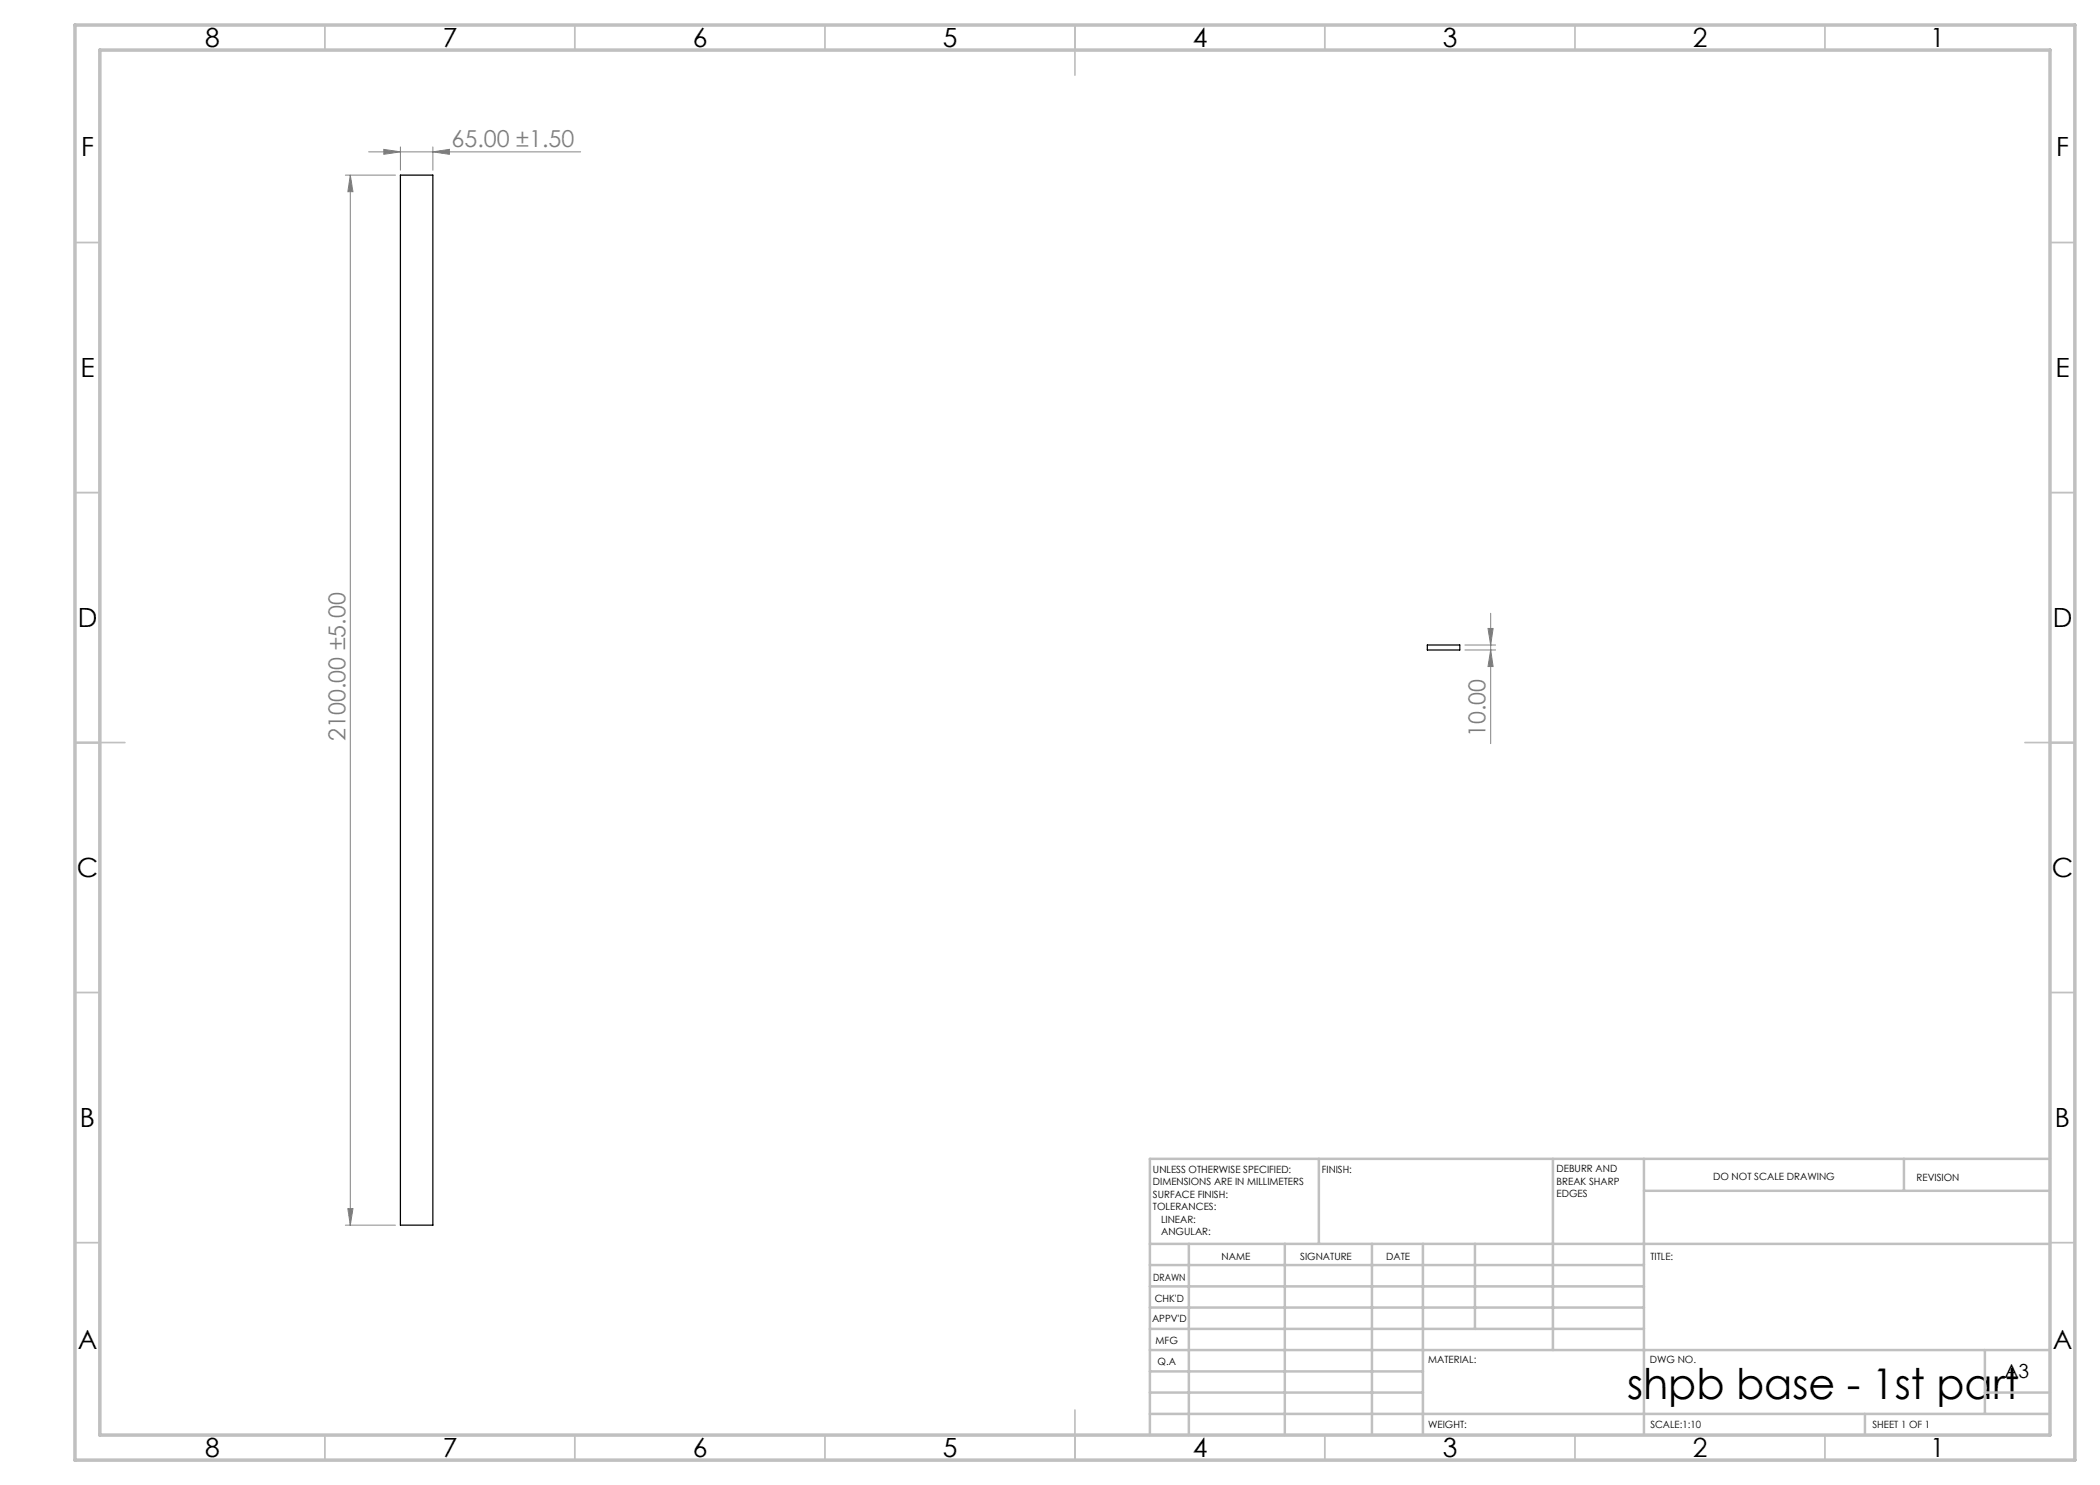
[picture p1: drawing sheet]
<svg xmlns="http://www.w3.org/2000/svg" width="420mm" height="297mm" viewBox="0 0 420 297" stroke-linecap="round" stroke-linejoin="round" font-family="sans-serif">
<g fill="none" stroke="#808080" stroke-width=".2">
<path d="M69.1 35h10M70.1 35v210M70.1 35l.5 3.3h-1zM73.7 30.4h42.4M76.8 29.9l3.3 .5-3.3 .5zM80.1 29.4v4.6M86.6 30.4l3.3-.5v1zM86.6 29.4v4.6M293 130h6.1M293 129h6.1M297.6 125.7h1l-.5 3.3zM298.1 130l.5 3.3h-1z"/>
<path d="M298.1 122.7v26M69.1 245h10M69.6 241.7h1l-.5 3.3z"/>
</g>
<g fill="none" stroke="#c0c0c0" stroke-width=".35">
<path d="M65 5v5M115 5v5M165 5v5M215 5v10M265 5v5M315 5v5M365 5v5M15 48.5h5M410 48.5h5M15 98.5h5M410 98.5h5M15 148.5h10"/>
<path d="M405 148.5h10M15 198.5h5M410 198.5h5M15 248.5h5M410 248.5h5M65 287v5M115 287v5M165 287v5M215 282v10M265 287v5M315 287v5M365 287v5"/>
</g>
<g fill="none" stroke="#c0c0c0" stroke-width=".5">
<path d="M263.8 231.8v17M310.6 231.8v38.2M328.8 231.8v55.2M328.8 238.2h81.2M380.8 231.8v6.4M410 231.8h-180v55.2M230 248.8h180M230 257.3h98.8M230 253h98.8M237.8 248.8v38.2M257 248.8v38.2M274.4 248.8v38.2"/>
<path d="M284.6 248.8v38.2M295 248.8v17M230 265.8h98.8M230 261.5h98.8M230 278.5h54.6M230 274.3h54.6M230 270h180M397 278.5h13M397 270v12.8M230 282.8h180M373 282.8v4.2"/>
</g>
<path d="M15 5h400v287h-400zM20 10h390v277h-390z" fill="none" stroke="#c0c0c0" stroke-width=".7"/>
<g fill="#808080">
<path d="M86.6 30.4l3.3-.5v1zM76.8 29.9l3.3 .5-3.3 .5z"/>
<path d="M69.6 241.7h1l-.5 3.3zM70.1 35l.5 3.3h-1zM298.1 130l.5 3.3h-1zM297.6 125.7h1l-.5 3.3z"/>
</g>
<path d="M80.1 35h6.5v210h-6.5zM285.5 129h6.5v1h-6.5z" fill="none" stroke="#000" stroke-width=".25"/>
<text font-size="8.5" x="325.4" y="279.7">shpb base - 1st part</text>
<g font-size="5.3">
<text x="41" y="9.5">8</text>
<text x="88.5" y="9.5">7</text>
<text x="138.5" y="9.5">6</text>
<text x="188.5" y="9.5">5</text>
<text x="238.5" y="9.5">4</text>
<text x="288.5" y="9.5">3</text>
<text x="338.5" y="9.5">2</text>
<text x="386" y="9.5">1</text>
<text x="16.2" y="31.2">F</text>
<text x="411.2" y="31.2">F</text>
<text x="16.1" y="75.5">E</text>
<text x="411.1" y="75.5">E</text>
<text x="15.5" y="125.5">D</text>
<text x="410.5" y="125.5">D</text>
<text x="15.4" y="175.5">C</text>
<text x="410.4" y="175.5">C</text>
<text x="16" y="225.5">B</text>
<text x="411" y="225.5">B</text>
<text x="15.5" y="269.7">A</text>
<text x="410.5" y="269.7">A</text>
<text x="41" y="291.5">8</text>
<text x="88.5" y="291.5">7</text>
<text x="138.5" y="291.5">6</text>
<text x="188.5" y="291.5">5</text>
<text x="238.5" y="291.5">4</text>
<text x="288.5" y="291.5">3</text>
<text x="338.5" y="291.5">2</text>
<text x="386" y="291.5">1</text>
</g>
<g font-size="4.7" fill="#808080">
<text x="90.3" y="29.3">65.00 ±1.50</text>
<text x="69.1" y="148.2" transform="rotate(-90 69.1 148.2)">2100.00 ±5.00</text>
<text x="297.1" y="147.4" transform="rotate(-90 297.1 147.4)">10.00</text>
</g>
<text font-size="3.9" x="400.9" y="275.5">A3</text>
<g font-size="2">
<text x="230.6" y="234.6">UNLESS OTHERWISE SPECIFIED:</text>
<text x="230.6" y="237.1">DIMENSIONS ARE IN MILLIMETERS</text>
<text x="230.6" y="239.6">SURFACE FINISH:</text>
<text x="264.4" y="234.6">FINISH:</text>
<text x="311.3" y="234.5">DEBURR AND</text>
<text x="311.3" y="237">BREAK SHARP</text>
<text x="311.3" y="239.5">EDGES</text>
<text x="342.6" y="236">DO NOT SCALE DRAWING</text>
<text x="383.3" y="236.2">REVISION</text>
<text x="230.6" y="242.1">TOLERANCES:</text>
<text x="232.2" y="244.6">LINEAR:</text>
<text x="232.2" y="247.1">ANGULAR:</text>
<text x="244.3" y="252">NAME</text>
<text x="260" y="251.9">SIGNATURE</text>
<text x="277.2" y="251.9">DATE</text>
<text x="330.1" y="251.9">TITLE:</text>
<text x="230.6" y="256.1">DRAWN</text>
<text x="230.9" y="260.3">CHK'D</text>
<text x="230.4" y="264.4">APPV'D</text>
<text x="231.1" y="268.8">MFG</text>
<text x="231.5" y="273">Q.A</text>
<text x="285.6" y="272.5">MATERIAL:</text>
<text x="330" y="272.5">DWG NO.</text>
<text x="285.6" y="285.5">WEIGHT:</text>
<text x="330.1" y="285.6">SCALE:1:10</text>
<text x="374.5" y="285.6">SHEET 1 OF 1</text>
</g>
</svg>
